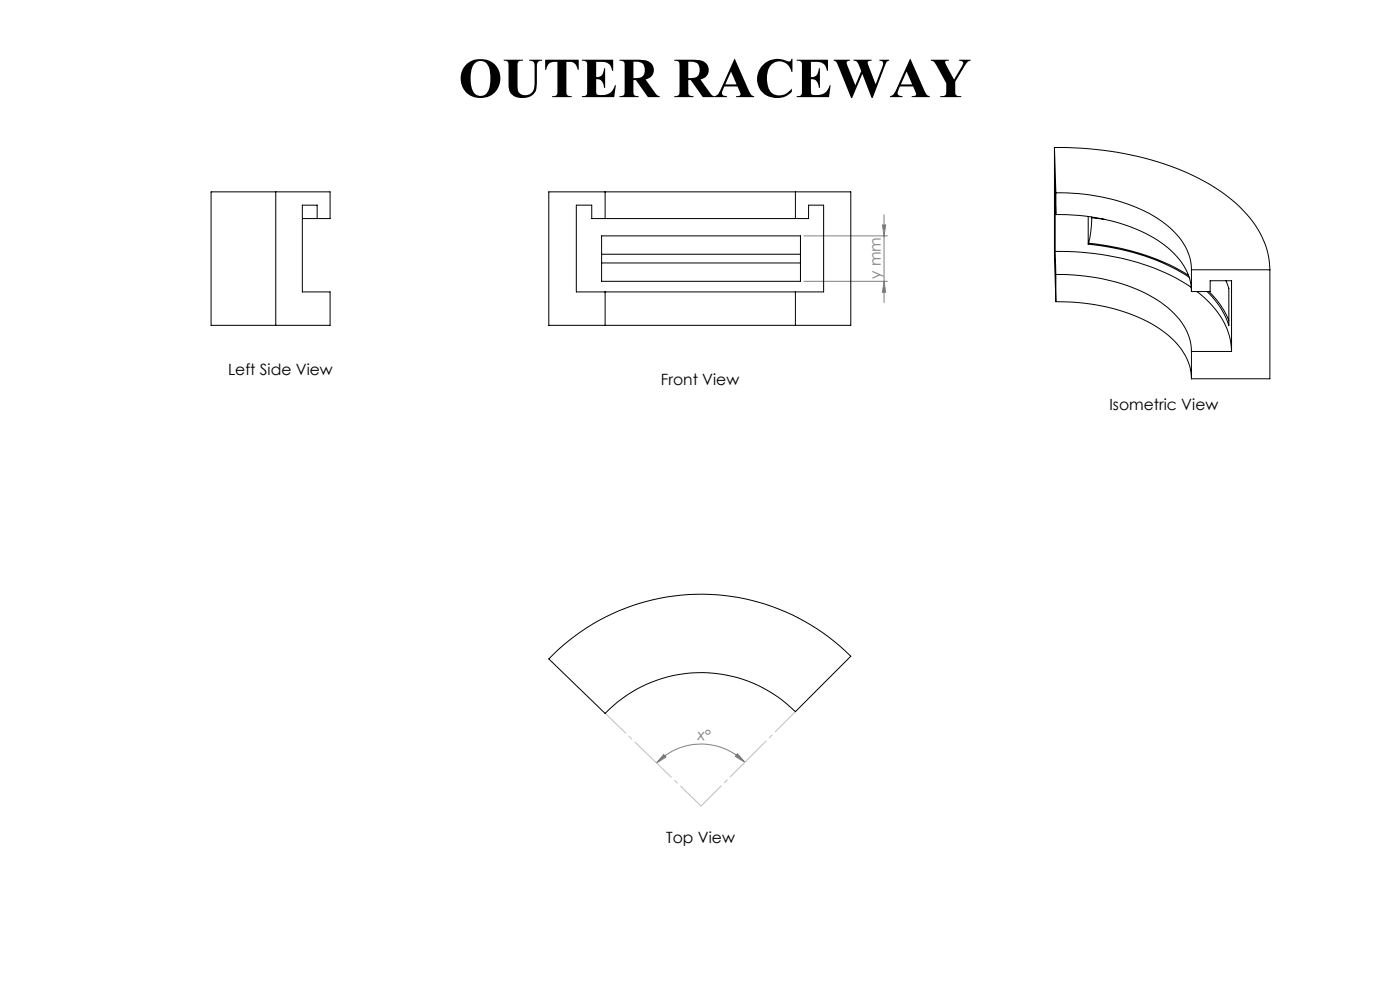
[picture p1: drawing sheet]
<svg xmlns="http://www.w3.org/2000/svg" width="420mm" height="297mm" viewBox="0 0 420 297" stroke-linecap="round" stroke-linejoin="round" font-family="sans-serif">
<path d="M241.2 70.7h25M264.7 67.4h1l-.5 3.3zM265.2 64.3v26.4M241.2 84.3h25M265.2 84.3l.5 3.3h-1zM199.1 226.1l.7 .8-2.8 1.8zM221.3 225.9l2.1 2.6-2.8-1.8zM223.4 228.5a18.5 18.5 0 0 0-26.4 .2" fill="none" stroke="#808080" stroke-width=".3"/>
<path d="M238.6 213.3l-28.3 28.3M210.3 241.6l-28.7-27.8" fill="none" stroke="#c0c0c0" stroke-width=".3" stroke-dasharray="15.2 1.3 1.3 1.3" stroke-dashoffset="6.7"/>
<g fill="#808080">
<path d="M221.3 225.9l2.1 2.6-2.8-1.8zM199.1 226.1l.7 .8-2.8 1.8z"/>
<path d="M264.7 67.4h1l-.5 3.3zM265.2 84.3l.5 3.3h-1z"/>
</g>
<g fill="none" stroke="#000" stroke-width=".3">
<path d="M82.7 57.5h-19.4v40h19.4M82.7 57.5h16.3v8h-3.9M82.7 57.5v40M181.5 57.5h57.1M181.5 57.5v8M181.5 57.5h-16.9v40h16.9M238.6 57.5h16.6v40h-16.6M238.6 57.5v8M316.3 44.2a92.1 92.1 0 0 1 46.4 10.9 37.6 37.6 0 0 1 17 18.4l.9 3.6 .4 3.8M316.3 44.2l.5 13.6M316.3 44.2v32.7l.5 13.5M316.8 57.8a56.4 56.4 0 0 1 30.5 7.7 20.4 20.4 0 0 1 10 13.4l.1 2"/>
<path d="M316.8 57.8v6.5M90.7 65.5h4.4M95.1 65.5v-4h-4.4v26h8.3v10h-16.3M180.5 70.7h59.6v13.6h-59.6zM180.5 78.8h59.6M180.5 76.2h59.6M181.5 65.5h57.1M181.5 65.5h-4v-4h-4.6v26h8.6M238.6 65.5h4v-4h4.5v26h-8.5M316.5 75.3a74.1 74.1 0 0 1 38.8 9.5l2.1 1.3M316.5 75.3l.3 7M316.8 64.3a55.6 55.6 0 0 1 31.6 8.4 19.2 19.2 0 0 1 9 13.7v1"/>
<path d="M316.8 64.3l-.3-10.2v21.2M326.5 73.2a67.5 67.5 0 0 1 30.2 9.9M326.5 64.9v8.3M326.6 72.9a69.9 69.9 0 0 1 30 9.6M326.6 72.9l-.1 .3M327.5 65.3l-.3 4.4-.6 3.2M327.5 65.3l3.9 .5M327.5 65v.3M181.5 87.5h57.1M181.5 97.5h57.1M181.5 87.5v10M238.6 87.5v10"/>
<path d="M316.8 82.3a57.3 57.3 0 0 1 30.5 7.7 20.4 20.4 0 0 1 10 13.4l.1 1.9M316.8 90.4a56.9 56.9 0 0 1 30.5 7.7 20.4 20.4 0 0 1 10 13.4l.1 2M316.8 82.3v8.1M357.4 80.9h23.6M357.4 87.4h5.6v-3.3h6.5v21.2M357.4 80.9v6.5M359.1 87.4a23.5 23.5 0 0 1 10.4 17.9M362.7 87.4a25.5 25.5 0 0 1 6 8.7M367.8 84.1l.9 2.3v11.1a24.1 24.1 0 0 0-6.6-10.1M381 80.9v32.6h-23.6M357.4 105.3v8.2M357.4 105.3h12.1"/>
<path d="M164.6 197.5a63.5 63.5 0 0 1 90.6-.8l-16.6 16.6a40 40 0 0 0-57.1 .5z"/>
</g>
<text font-size="16.9" x="137.5" y="29.1">OUTER RACEWAY</text>
<g font-size="4.7" fill="#808080">
<text x="264.2" y="83.6" transform="rotate(-90 264.2 83.6)">y mm</text>
<text x="209.1" y="221.9" transform="rotate(2 209.1 221.9)">x°</text>
</g>
<g font-size="4.7">
<text x="68.4" y="112.5">Left Side View</text>
<text x="198.2" y="115.5">Front View</text>
<text x="332.8" y="122.9">Isometric View</text>
<text x="199.8" y="252.7">Top View</text>
</g>
</svg>
